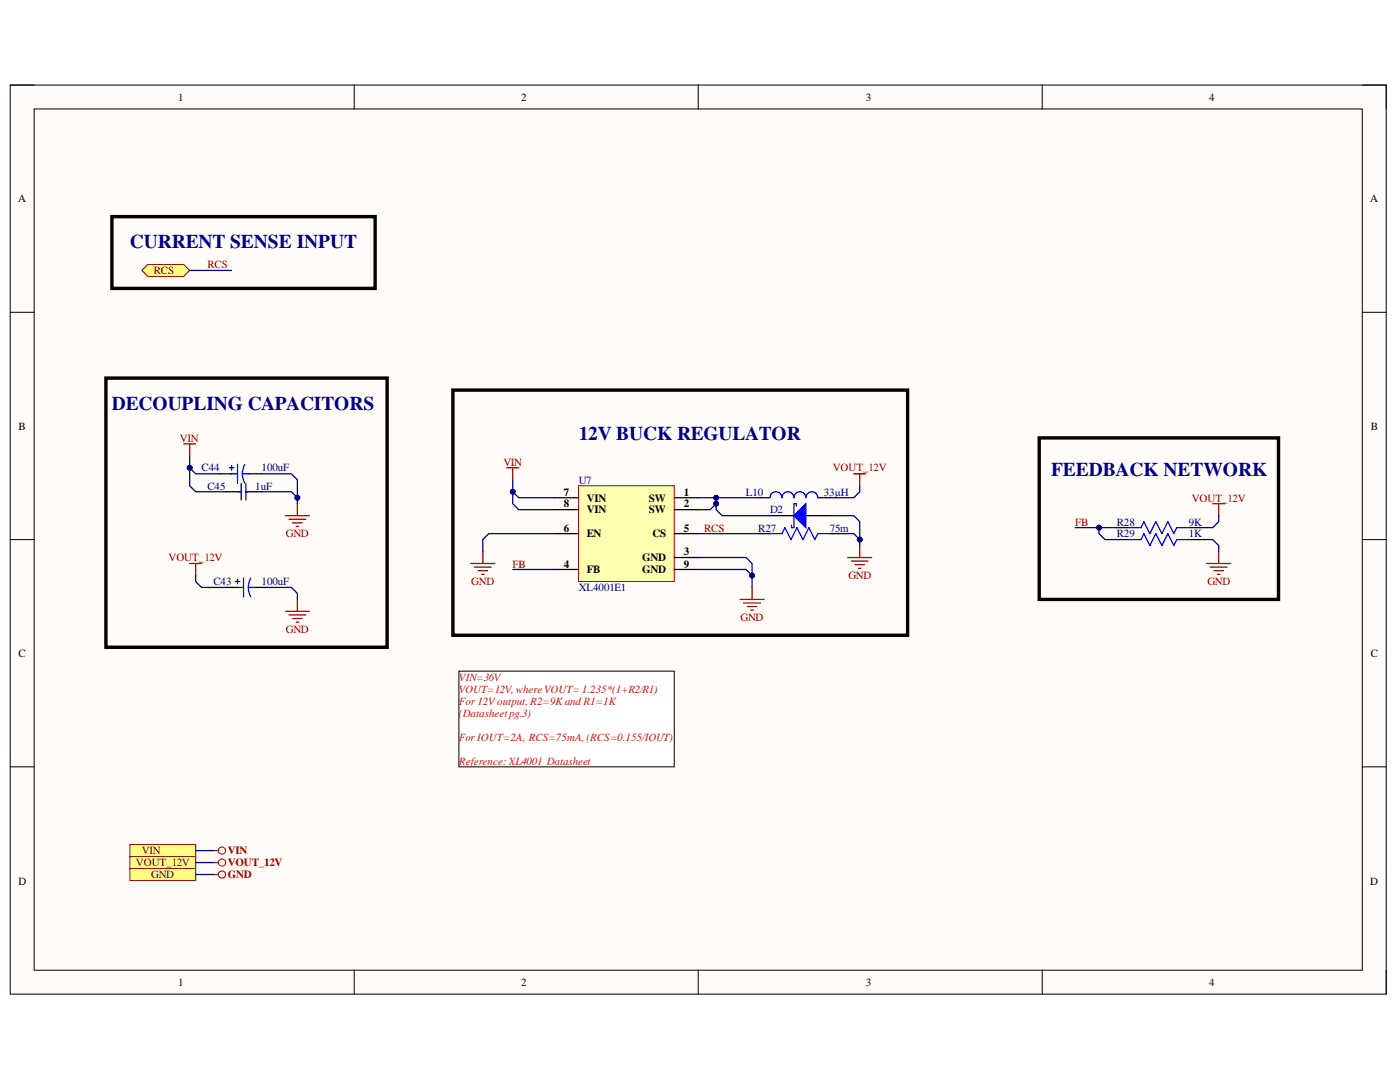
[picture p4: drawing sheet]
<svg xmlns="http://www.w3.org/2000/svg" width="279mm" height="216mm" viewBox="0 0 279 216" stroke-linecap="round" stroke-linejoin="round" font-family="sans-serif">
<path d="M2 17h274.6v181.4h-274.6z" fill-rule="evenodd" fill="#fffcf8"/>
<path d="M2 17h274.6v181.4h-274.6z" fill="none" stroke="#000" stroke-width=".2"/>
<path d="M6.8 21.7h265.1v171.9h-265.1z" fill-rule="evenodd" fill="#fffcf8"/>
<g fill="none" stroke="#000" stroke-width=".2">
<path d="M2 17h4.8M70.7 17v4.7M139.3 17v4.7M208 17v4.7M271.9 17h4.7v4.7M6.8 21.7h265.1v171.9h-265.1zM2 62.3h4.8M271.9 62.3h4.7M2 107.7h4.8M271.9 107.7h4.7M2 153h4.8M271.9 153h4.7"/>
<path d="M70.7 193.6v4.8M139.3 193.6v4.8M208 193.6v4.8M276.6 193.6v4.8"/>
</g>
<path d="M115.5 96.9h19.1v19.1h-19.1z" fill-rule="evenodd" fill="#ffffb0"/>
<path d="M115.5 96.9h19.1v19.1h-19.1z" fill="none" stroke="#800000" stroke-width=".2"/>
<g fill="none" stroke="#000" stroke-width=".25">
<path d="M45 98.1h3.1M49.1 98.1h3.1M110.7 99.3h4.8M134.6 99.3h4.7M110.7 101.7h4.8M110.7 113.6h4.8M110.7 106.5h4.8M134.6 101.7h4.7M134.6 111.2h4.7M134.6 113.6h4.7M134.6 106.5h4.7M151.3 106.5h2.4"/>
<path d="M165.6 106.5h2.4M222.9 107.7h2.4M237.2 107.7h2.4"/>
</g>
<g fill="none" stroke="#800000" stroke-width=".25">
<path d="M36.7 88.6h2.3M37.9 88.6v2.4M101.1 93.3h2.4M102.3 93.3v2.4M170.4 94.5h2.4M171.6 94.5v2.4M37.9 112.4h2.3M39 112.4v2.4M57 102.9h4.7M57.7 103.6h3.3M58.4 104.3h1.9M59.1 105h.5"/>
<path d="M59.3 100.5v2.4M59.3 119.6v2.4M94 112.4h4.7M94.7 113.2h3.3M95.4 113.9h1.9M96.1 114.6h.5M96.4 110.1v2.3M147.7 119.6h4.8M150.1 117.2v2.4M169.2 111.2h4.8M169.9 112h3.3M170.6 112.7h1.9"/>
<path d="M171.3 113.4h.5M171.6 108.9v2.3M240.8 112.4h4.8M241.5 113.2h3.4M242 100.5h2.4M242.3 113.9h1.9M243 114.6h.5M243.2 100.5v2.4M243.2 110.1v2.3M57 122h4.7M57.7 122.7h3.3M58.4 123.4h1.9"/>
<path d="M59.1 124.1h.5M148.4 120.3h3.4M149.1 121h1.9M149.9 121.8h.4"/>
</g>
<path d="M47.6 98.1h.5M48.1 96.4v3.4M49.1 96.4v3.4M49.1 98.1h.5M153.7 106.5h2.4l.6-1.2 1.2 2.4 1.1-2.4 1.2 2.4 1.2-2.4 1.2 2.4 .6-1.2h2.4M225.3 107.7h2.4l.6-1.2 1.2 2.4 1.2-2.4 1.2 2.4 1.2-2.4 1.2 2.4 .6-1.2h2.3" fill="none" stroke="#00f" stroke-width=".25"/>
<path d="M91.6 133.9h43v19.1h-43z" fill-rule="evenodd" fill="#fff"/>
<path d="M91.6 133.9h43v19.1h-43z" fill="none" stroke="#000" stroke-width=".2"/>
<path d="M21.1 75.4h56.2v53.7h-56.2z" fill="none" stroke="#000" stroke-width=".68"/>
<path d="M153.7 102.9h4.7M160.8 102.9h4.8" fill="none" stroke="#000" stroke-width=".25"/>
<path d="M158.4 102.9l2.4-2.4v4.8z" fill="#00f"/>
<path d="M158.4 102.9l2.4-2.4v4.8zM158.9 101v-.5h-.5v4.8h-.4v-.5" fill="none" stroke="#00f" stroke-width=".25"/>
<path d="M28.3 54l1.2-1.2h7.2l1.2 1.2-1.2 1.2h-7.2z" fill-rule="evenodd" fill="#ffff80"/>
<path d="M28.3 54l1.2-1.2h7.2l1.2 1.2-1.2 1.2h-7.2z" fill="none" stroke="#800000" stroke-width=".2"/>
<path d="M25.9 170.9h13.2v2.4h-13.2z" fill-rule="evenodd" fill="#ffff80"/>
<g fill="none" stroke="#800000" stroke-width=".2">
<path d="M25.9 170.9h13.2v2.4h-13.2z"/>
<circle cx="44.3" cy="172.1" r=".72"/>
</g>
<path d="M42.6 172.1h1" fill="none" stroke="#800000" stroke-width=".25"/>
<path d="M25.9 168.5h13.1v2.4h-13.1z" fill-rule="evenodd" fill="#ffff80"/>
<g fill="none" stroke="#800000" stroke-width=".2">
<path d="M25.9 168.5h13.1v2.4h-13.1z"/>
<circle cx="44.3" cy="169.7" r=".72"/>
</g>
<path d="M42.6 169.7h1" fill="none" stroke="#800000" stroke-width=".25"/>
<path d="M25.9 173.3h13.2v2.4h-13.2z" fill-rule="evenodd" fill="#ffff80"/>
<g fill="none" stroke="#800000" stroke-width=".2">
<path d="M25.9 173.3h13.2v2.4h-13.2z"/>
<circle cx="44.3" cy="174.5" r=".72"/>
</g>
<path d="M42.6 174.5h1" fill="none" stroke="#800000" stroke-width=".25"/>
<path d="M22.3 43.2h52.6v14.3h-52.6zM90.4 77.8h90.7v49h-90.7zM207.4 87.4h47.8v32.2h-47.8z" fill="none" stroke="#000" stroke-width=".68"/>
<path d="M43.8 94.5h2.4M49.8 94.5h2.4M151.3 99.3h2.4M163.2 99.3h2.4M222.9 105.3h2.4M237.2 105.3h2.4" fill="none" stroke="#000" stroke-width=".25"/>
<path d="M45.7 93.3h1M46 94.5h1.4M46.2 92.9v.9M47.4 92.6v3.8M48.4 94.5l.1 1.2 .3 .7M48.4 94.5h1.4M48.8 92.7l-.3 .7-.1 1.1M153.7 99.3a1.19 1.19 0 0 1 1.2-1.2 1.19 1.19 0 0 1 1.2 1.2 1.2 1.2 0 0 1 1.2-1.2 1.2 1.2 0 0 1 1.1 1.2 1.19 1.19 0 0 1 1.2-1.2 1.19 1.19 0 0 1 1.2 1.2 1.19 1.19 0 0 1 1.2-1.2 1.19 1.19 0 0 1 1.2 1.2M225.3 105.3h2.4l.6-1.2 1.2 2.4 1.2-2.4 1.2 2.4 1.2-2.4 1.2 2.4 .6-1.2h2.3" fill="none" stroke="#00f" stroke-width=".25"/>
<path d="M37.9 93.3v3.6l1.1 1.2h6M243.2 102.9v1.2l-1.2 1.2h-2.4" fill="none" stroke="#000080" stroke-width=".25"/>
<circle cx="37.9" cy="93.3" r=".48" fill="#000080"/>
<circle cx="37.9" cy="93.3" r=".48" fill="none" stroke="#000080" stroke-width=".2"/>
<path d="M37.9 91v2.3l1.1 1.2h4.8" fill="none" stroke="#000080" stroke-width=".25"/>
<circle cx="37.9" cy="93.3" r=".48" fill="#000080"/>
<circle cx="37.9" cy="93.3" r=".48" fill="none" stroke="#000080" stroke-width=".2"/>
<path d="M37.9 54h8.3M52.2 98.1h6l1.1 1.2v1.2M39 114.8v1.2l1.2 1.2h4.8M39 172.1h3.6M39 169.7h3.6M39.1 174.5h3.5" fill="none" stroke="#000080" stroke-width=".25"/>
<circle cx="59.3" cy="99.3" r=".48" fill="#000080"/>
<circle cx="59.3" cy="99.3" r=".48" fill="none" stroke="#000080" stroke-width=".2"/>
<path d="M52.2 94.5h6l1.1 1.2v3.6" fill="none" stroke="#000080" stroke-width=".25"/>
<circle cx="59.3" cy="99.3" r=".48" fill="#000080"/>
<circle cx="59.3" cy="99.3" r=".48" fill="none" stroke="#000080" stroke-width=".2"/>
<path d="M102.3 98.1v2.4l1.2 1.2h7.2M53.4 117.2h4.8l1.1 1.2v1.2M102.3 113.6h8.4M110.7 106.5h-13.1l-1.2 1.2v2.4" fill="none" stroke="#000080" stroke-width=".25"/>
<circle cx="102.3" cy="98.1" r=".48" fill="#000080"/>
<circle cx="102.3" cy="98.1" r=".48" fill="none" stroke="#000080" stroke-width=".2"/>
<path d="M102.3 95.7v2.4l1.2 1.2h7.2" fill="none" stroke="#000080" stroke-width=".25"/>
<circle cx="102.3" cy="98.1" r=".48" fill="#000080"/>
<circle cx="102.3" cy="98.1" r=".48" fill="none" stroke="#000080" stroke-width=".2"/>
<path d="M139.3 113.6h9.6l1.2 1.2v2.4" fill="none" stroke="#000080" stroke-width=".25"/>
<circle cx="150.1" cy="114.8" r=".48" fill="#000080"/>
<circle cx="150.1" cy="114.8" r=".48" fill="none" stroke="#000080" stroke-width=".2"/>
<path d="M139.3 111.2h9.6l1.2 1.2v2.4" fill="none" stroke="#000080" stroke-width=".25"/>
<circle cx="150.1" cy="114.8" r=".48" fill="#000080"/>
<circle cx="150.1" cy="114.8" r=".48" fill="none" stroke="#000080" stroke-width=".2"/>
<path d="M142.9 99.3v1.2l-1.2 1.2h-2.4M139.3 106.5h12" fill="none" stroke="#000080" stroke-width=".25"/>
<circle cx="142.9" cy="100.5" r=".48" fill="#000080"/>
<circle cx="142.9" cy="100.5" r=".48" fill="none" stroke="#000080" stroke-width=".2"/>
<circle cx="142.9" cy="99.3" r=".48" fill="#000080"/>
<circle cx="142.9" cy="99.3" r=".48" fill="none" stroke="#000080" stroke-width=".2"/>
<path d="M139.3 99.3h12" fill="none" stroke="#000080" stroke-width=".25"/>
<circle cx="142.9" cy="99.3" r=".48" fill="#000080"/>
<circle cx="142.9" cy="99.3" r=".48" fill="none" stroke="#000080" stroke-width=".2"/>
<path d="M142.9 100.5v1.2l1.2 1.2h9.6" fill="none" stroke="#000080" stroke-width=".25"/>
<circle cx="142.9" cy="100.5" r=".48" fill="#000080"/>
<circle cx="142.9" cy="100.5" r=".48" fill="none" stroke="#000080" stroke-width=".2"/>
<path d="M165.6 102.9h4.8l1.2 1.2v3.6" fill="none" stroke="#000080" stroke-width=".25"/>
<circle cx="171.6" cy="107.7" r=".48" fill="#000080"/>
<circle cx="171.6" cy="107.7" r=".48" fill="none" stroke="#000080" stroke-width=".2"/>
<path d="M171.6 96.9v1.2l-1.2 1.2h-4.8M168 106.5h2.4l1.2 1.2v1.2" fill="none" stroke="#000080" stroke-width=".25"/>
<circle cx="171.6" cy="107.7" r=".48" fill="#000080"/>
<circle cx="171.6" cy="107.7" r=".48" fill="none" stroke="#000080" stroke-width=".2"/>
<path d="M214.6 105.3h8.3" fill="none" stroke="#000080" stroke-width=".25"/>
<circle cx="219.3" cy="105.3" r=".48" fill="#000080"/>
<circle cx="219.3" cy="105.3" r=".48" fill="none" stroke="#000080" stroke-width=".2"/>
<path d="M219.3 105.3v1.2l1.2 1.2h2.4" fill="none" stroke="#000080" stroke-width=".25"/>
<circle cx="219.3" cy="105.3" r=".48" fill="#000080"/>
<circle cx="219.3" cy="105.3" r=".48" fill="none" stroke="#000080" stroke-width=".2"/>
<path d="M239.6 107.7h2.4l1.2 1.2v1.2" fill="none" stroke="#000080" stroke-width=".25"/>
<path d="M45 117.2h2.4M51 117.2h2.4" fill="none" stroke="#000" stroke-width=".25"/>
<path d="M46.9 116h1M47.2 117.2h1.4M47.4 115.5v1M48.6 115.3v3.8M49.6 117.2l.1 1.2 .3 .7M49.6 117.2h1.4M50 115.4l-.3 .7-.1 1.1" fill="none" stroke="#00f" stroke-width=".25"/>
<g font-size="3.9" fill="#000080">
<text x="25.9" y="49.6">CURRENT SENSE INPUT</text>
<text x="22.3" y="81.8">DECOUPLING CAPACITORS</text>
<text x="115.5" y="87.7">12V BUCK REGULATOR</text>
<text x="209.8" y="94.9">FEEDBACK NETWORK</text>
</g>
<g font-size="2.2">
<text x="35.6" y="20.1">1</text>
<text x="104" y="20.1">2</text>
<text x="172.8" y="20.1">3</text>
<text x="241.3" y="20.1">4</text>
<text x="3.6" y="40.4">A</text>
<text x="273.5" y="40.4">A</text>
<text x="3.7" y="85.7">B</text>
<text x="273.6" y="85.7">B</text>
<text x="112.5" y="98.9">7</text>
<text x="112.5" y="101.3">8</text>
<text x="117.1" y="100.1">VIN</text>
<text x="129.5" y="100.1">SW</text>
<text x="136.4" y="98.9">1</text>
<text x="136.4" y="101.3">2</text>
<text x="112.5" y="106.1">6</text>
<text x="117.1" y="107.2">EN</text>
<text x="117.1" y="102.4">VIN</text>
<text x="129.5" y="102.4">SW</text>
<text x="130.2" y="107.2">CS</text>
<text x="136.4" y="106.1">5</text>
<text x="112.5" y="113.2">4</text>
<text x="128.2" y="112">GND</text>
<text x="136.4" y="110.8">3</text>
<text x="136.4" y="113.2">9</text>
<text x="117.1" y="114.4">FB</text>
<text x="128.2" y="114.4">GND</text>
<text x="3.7" y="131.1">C</text>
<text x="273.6" y="131.1">C</text>
<text x="3.7" y="176.5">D</text>
<text x="273.5" y="176.5">D</text>
<text x="35.6" y="196.8">1</text>
<text x="104" y="196.8">2</text>
<text x="172.8" y="196.8">3</text>
<text x="241.3" y="196.8">4</text>
</g>
<g font-size="2.2" fill="#800000">
<text x="41.4" y="53.5">RCS</text>
<text x="30.7" y="54.7">RCS</text>
<text x="35.9" y="88.2">VIN</text>
<text x="100.5" y="92.9">VIN</text>
<text x="166.2" y="94.1">VOUT_12V</text>
<text x="237.8" y="100.1">VOUT_12V</text>
<text x="57" y="107.2">GND</text>
<text x="140.5" y="106.1">RCS</text>
<text x="214.6" y="104.9">FB</text>
<text x="33.6" y="112">VOUT_12V</text>
<text x="102.3" y="113.2">FB</text>
<text x="94" y="116.8">GND</text>
<text x="169.3" y="115.6">GND</text>
<text x="241" y="116.8">GND</text>
<text x="147.8" y="124">GND</text>
<text x="57" y="126.3">GND</text>
<text x="27.1" y="172.9">VOUT_12V</text>
<text x="28.3" y="170.5">VIN</text>
<text x="45.5" y="172.9">VOUT_12V</text>
<text x="45.5" y="170.5">VIN</text>
<text x="30.2" y="175.2">GND</text>
<text x="45.5" y="175.2">GND</text>
</g>
<g font-size="2.2" fill="#000080">
<text x="40.2" y="94.1">C44</text>
<text x="52.2" y="94.1">100uF</text>
<text x="41.4" y="97.7">C45</text>
<text x="50.9" y="97.7">1uF</text>
<text x="115.5" y="96.5">U7</text>
<text x="148.9" y="98.9">L10</text>
<text x="164.4" y="98.9">33µH</text>
<text x="151.3" y="106.1">R27</text>
<text x="153.7" y="102.4">D2</text>
<text x="165.6" y="106.1">75m</text>
<text x="222.9" y="107.2">R29</text>
<text x="222.9" y="104.9">R28</text>
<text x="237.2" y="107.2">1K</text>
<text x="237.2" y="104.9">9K</text>
<text x="42.6" y="116.8">C43</text>
<text x="52.2" y="116.8">100uF</text>
<text x="115.5" y="118">XL4001E1</text>
</g>
<g font-size="2.2" fill="#f00">
<text x="91.6" y="135.9">VIN=36V</text>
<text x="91.6" y="138.2">VOUT=12V,where VOUT= 1.235*(1+R2/R1)</text>
<text x="91.6" y="140.7">For 12Voutput, R2=9Kand R1=1K</text>
<text x="91.6" y="143.1">(Datasheetpg.3)</text>
<text x="91.6" y="147.8">For IOUT=2A, RCS=75mA,(RCS=0.155/IOUT)</text>
<text x="91.6" y="152.6">Reference:XL4001 Datasheet</text>
</g>
</svg>
